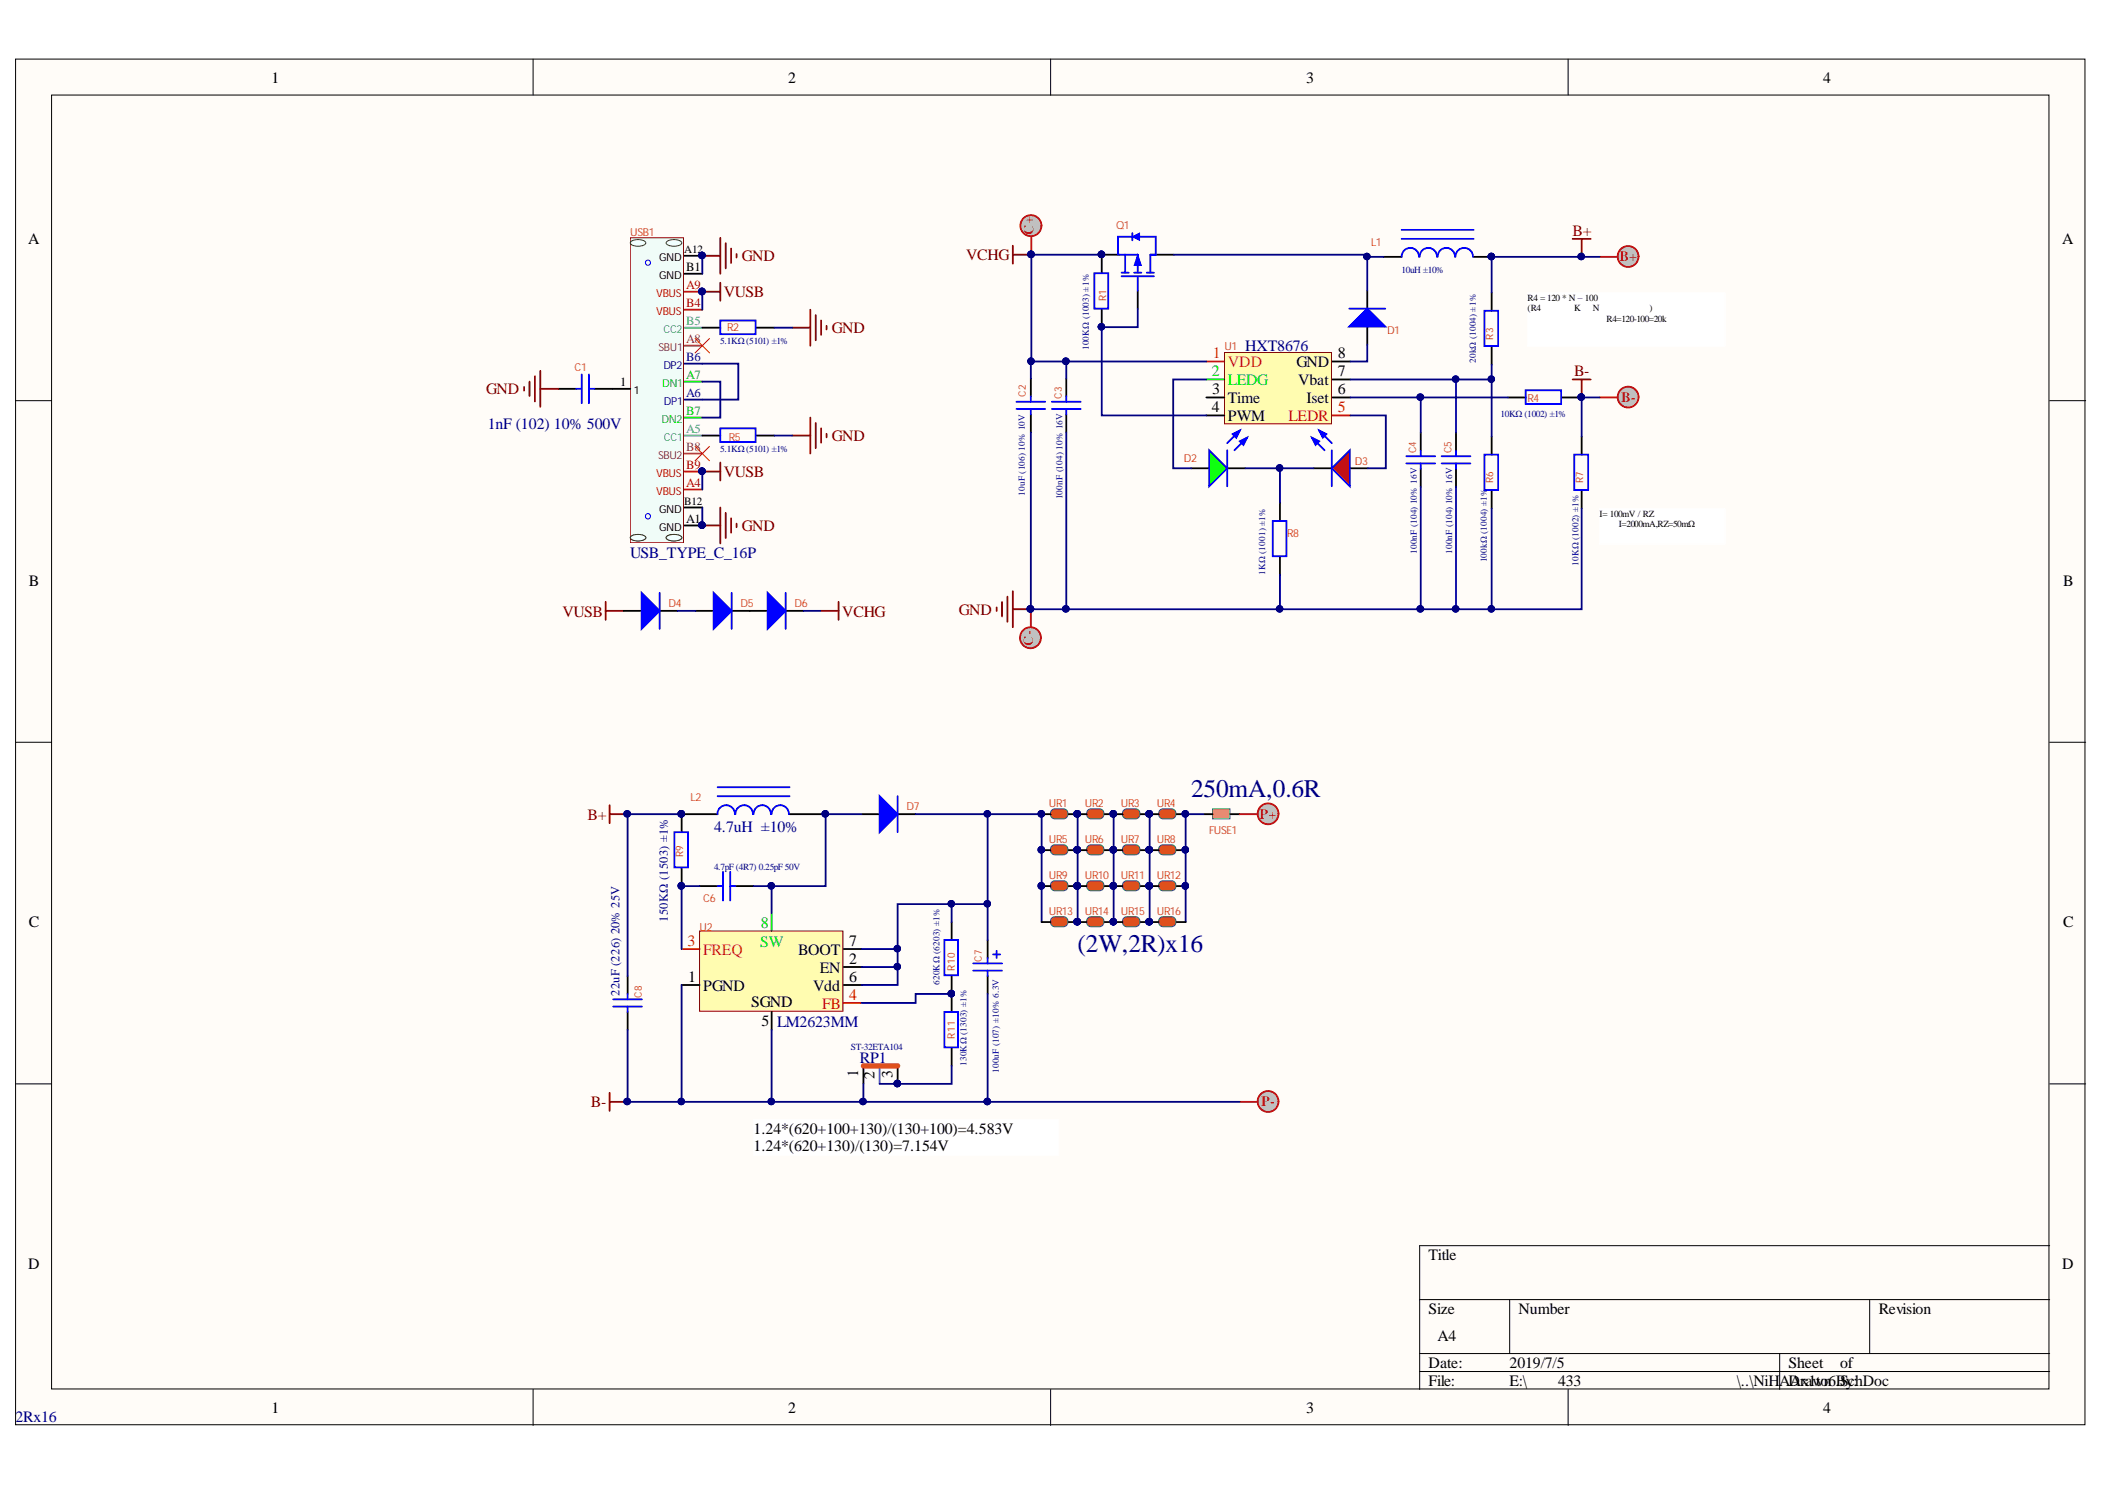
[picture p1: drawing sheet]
# Altium project NiHAAx1to6.PrjPcb
1 sheet, 56 parts. Net scope: global (net labels, ports and power ports of the same name join across sheets).
Board file: NiHAAx1to6.PcbDoc

## Sheet NiHAAx1to6.SchDoc
size A4

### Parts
B+1  B+  [TAP]  (value not drawn)
B-1  B-  [TAP]  (value not drawn)
C1  1nF (102) 10% 500V  [1206_C]
C2  10uF (106) 10% 10V  [0603_C]
C3  100nF (104) 10% 16V  [0402_C]
C4  100nF (104) 10% 16V  [0402_C]
C5  100nF (104) 10% 16V  [0402_C]
C6  4.7pF (4R7) 0.25pF 50V  [0402_C]
C7  100uF (107) ±10% 6.3V  [CASE-B_3528]
C8  22uF (226) 20% 25V  [0805_C]
C+1  C+  [TAP]  (value not drawn)
C-1  C-  [TAP]  (value not drawn)
D1  M7  [CMS01]  (value not drawn)
D2  绿灯 0603  [0603_LED_S1]  (value not drawn)
D3  红灯 0603  [0603_LED_S1]  (value not drawn)
D4  M7  [CMS01]  (value not drawn)
D5  M7  [CMS01]  (value not drawn)
D6  M7  [CMS01]  (value not drawn)
D7  M7  [CMS01]  (value not drawn)
FUSE1  OMF125  [2512]  (value not drawn)
L1  10uH ±10%  [1206_L]
L2  4.7uH  ±10%  [1206_L]
P+1  P+  [TAP]  (value not drawn)
P-1  P-  [TAP]  (value not drawn)
Q1  AO3401A P道沟 X13A15 SOT-23  [SOT-23-3L]  (value not drawn)
R1  100KΩ (1003) ±1%  [0402_R]
R2  5.1KΩ (5101) ±1%  [0402_R]
R3  20kΩ (1004) ±1%  [0402_R]
R4  10KΩ (1002) ±1%  [0402_R]
R5  5.1KΩ (5101) ±1%  [0402_R]
R6  100kΩ (1004) ±1%  [0402_R]
R7  10KΩ (1002) ±1%  [0805_R]
R8  1KΩ (1001) ±1%  [0402_R]
R9  150KΩ (1503) ±1%  [0402_R]
R10  620KΩ (6203) ±1%  [0603_R]
R11  130KΩ (1303) ±1%  [0603_R]
RP1  ST-32ETA104  [ST-32ETA104]
U1  HXT8676  [SOP-8_150mil]
U2  LM2623MM  [VSSOP8_3×3mm]
UR1  R  [2512]  (value not drawn)
UR2  R  [2512]  (value not drawn)
UR3  R  [2512]  (value not drawn)
UR4  R  [2512]  (value not drawn)
UR5  R  [2512]  (value not drawn)
UR6  R  [2512]  (value not drawn)
UR7  R  [2512]  (value not drawn)
UR8  R  [2512]  (value not drawn)
UR9  R  [2512]  (value not drawn)
UR10  R  [2512]  (value not drawn)
UR11  R  [2512]  (value not drawn)
UR12  R  [2512]  (value not drawn)
UR13  R  [2512]  (value not drawn)
UR14  R  [2512]  (value not drawn)
UR15  R  [2512]  (value not drawn)
UR16  R  [2512]  (value not drawn)
USB1  USB_TYPE_C_16P  [USB Type-C-16Pin_A]

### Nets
B+: B+1.1(B+) C8.2 L1.2 L2.1 R3.2 R9.2
B-: B-1.1(B-) C7.2 C8.1 P-1.1(P-) R4.2 R7.2 RP1.1 U2.1(PGND) U2.5(SGND)
GND: C1.2 C2.1 C3.1 C4.1 C5.1 C-1.1(C-) R2.1 R5.1 R6.2 R7.1 R8.1 USB1.A1(GND) USB1.A12(GND) USB1.B1(GND) USB1.B12(GND)
VCHG: C2.2 C3.2 C+1.1(C+) D6.2(K) Q1.2(S) R1.2 U1.1(VDD)
VUSB: D4.1(A) USB1.A4(VBUS) USB1.A9(VBUS) USB1.B4(VBUS) USB1.B9(VBUS)
NetC1_1: C1.1 USB1.1
NetC4_2: C4.2 R4.1 U1.6(Iset)
NetC5_2: C5.2 R3.1 R6.1 U1.7(Vbat)
NetC6_1: C6.1 R9.1 U2.3(FREQ)
NetC6_2: C6.2 D7.1(A) L2.2 U2.8(SW)
NetC7_1: C7.1 D7.2(K) R10.2 U2.2(EN) U2.6(Vdd) U2.7(BOOT) UR1.1 UR5.1 UR9.1 UR13.1
NetD1_1: D1.1(A) U1.8(GND)
NetD1_2: D1.2(K) L1.1 Q1.3(D)
NetD2_A: D2.A U1.2(LEDG)
NetD2_K: D2.K D3.K R8.2
NetD3_A: D3.A U1.5(LEDR)
NetD4_2: D4.2(K) D5.1(A)
NetD5_2: D5.2(K) D6.1(A)
NetFUSE1_1: FUSE1.1 P+1.1(P+)
NetFUSE1_2: FUSE1.2 UR4.2 UR8.2 UR12.2 UR16.2
NetQ1_1: Q1.1(G) R1.1 U1.4(PWM)
NetR2_2: R2.2 USB1.B5(CC2)
NetR5_2: R5.2 USB1.A5(CC1)
NetR10_1: R10.1 R11.2 U2.4(FB)
NetR11_1: R11.1 RP1.2 RP1.3
NetUR1_2: UR1.2 UR2.1 UR5.2 UR6.1 UR9.2 UR10.1 UR13.2 UR14.1
NetUR2_2: UR2.2 UR3.1 UR6.2 UR7.1 UR10.2 UR11.1 UR14.2 UR15.1
NetUR3_2: UR3.2 UR4.1 UR7.2 UR8.1 UR11.2 UR12.1 UR15.2 UR16.1
NetUSB1_A6: USB1.A6(DP1) USB1.B6(DP2)
NetUSB1_A7: USB1.A7(DN1) USB1.B7(DN2)

Not connected (* = marked no-connect by the designer): U1 3(Time); USB1 A8(SBU1)* B8(SBU2)*

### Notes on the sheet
- R4 = 120 * N – 100
  (R4 单位为 K， N 为电池节数)
  如果是一节电池，R4=120-100=20k
- (near R7) I= 100mV / RZ
  如果I=2000mA,RZ=50mΩ
- 250mA,0.6R
- (2W,2R)x16
- 1.24*(620+100+130)/(130+100)=4.583V
  1.24*(620+130)/(130)=7.154V
- 2Rx16
